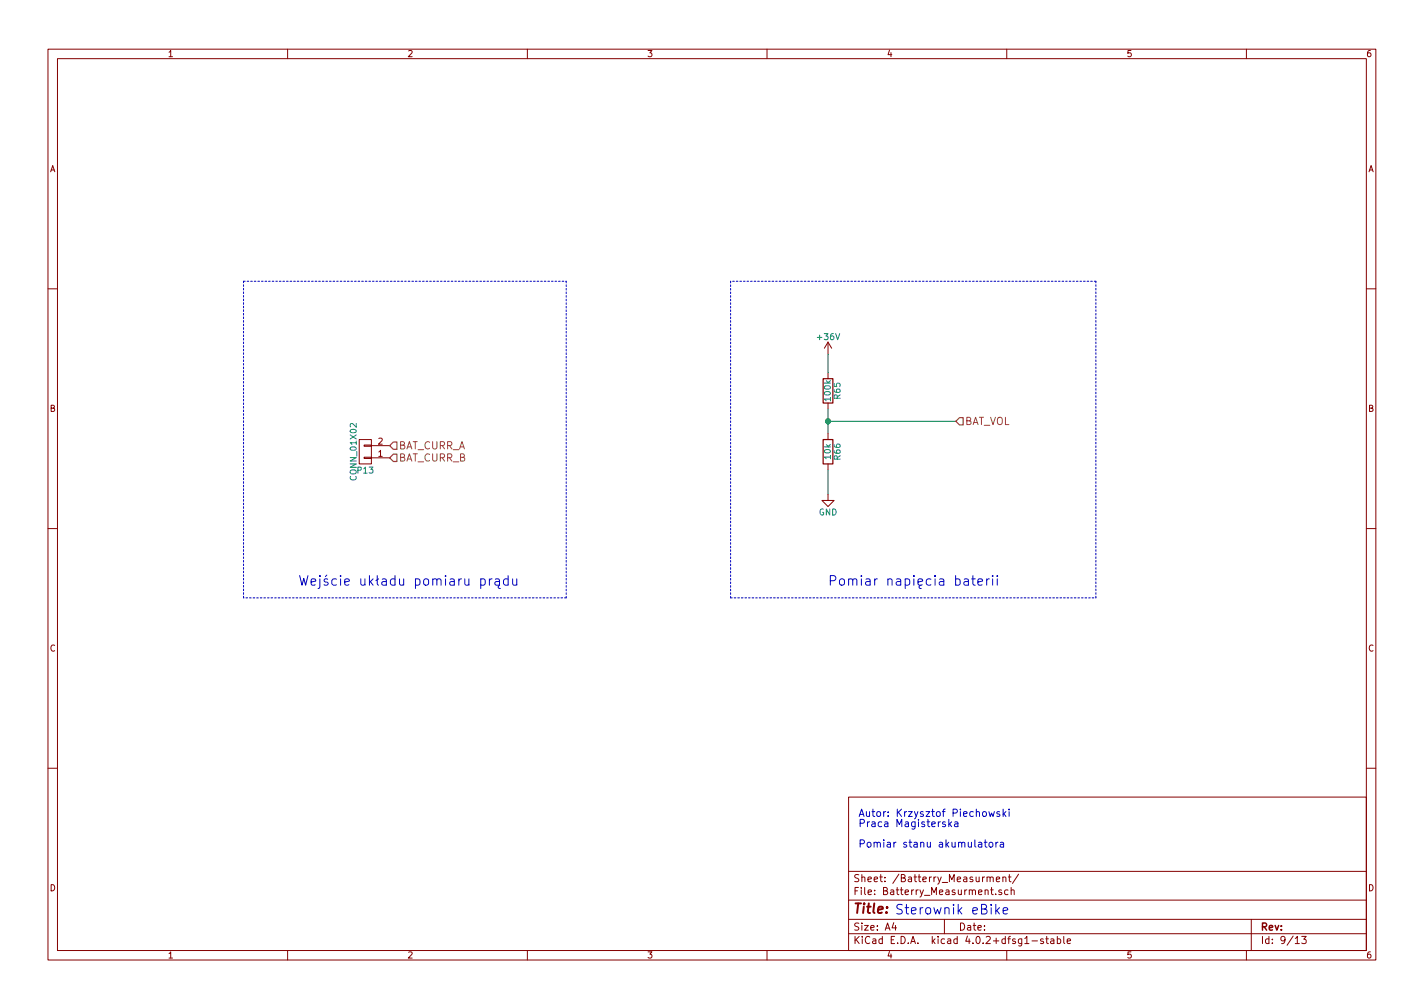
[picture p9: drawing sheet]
<svg xmlns="http://www.w3.org/2000/svg" width="297mm" height="210mm" viewBox="0 0 297 210" stroke-linecap="round" stroke-linejoin="round" font-family="sans-serif">
<g fill="none" stroke="#840000" stroke-width=".21">
<path d="M10 10.3h277v189.9h-277zM12 12.2h273v186.1h-273zM60 10.3v1.9M110 10.3v1.9M160 10.3v1.9M210 10.3v1.9M260 10.3v1.9M10 60.2h2M172.7 71.4l-.7 1.2M172.7 71.4v2.5M172.7 77.7v1.3M172.7 71.4l.8 1.2"/>
<path d="M285 60.2h2M74.9 91.7h2.6v5.1h-2.6zM75.9 92.8h1.6v.3h-1.6zM75.9 95.4h1.6v.2h-1.6zM77.5 95.5h3.8M77.5 93h3.8M172.7 84.1v1.2M172.7 90.4v1.3M172.7 96.8v1.2M10 110.3h2M172.7 103.1v1.3h1.3l-1.3 1.3-1.3-1.3h1.3M285 110.3h2"/>
<path d="M10 160.2h2M177 166.3h108v32h-108zM285 160.2h2M60 198.3v1.9M110 198.3v1.9M160 198.3v1.9M177 194.8h108M177 191.8h108M177 187.8h108M177 181.8h108M186.4 192.5l-.3 1h.9M186.8 193v1"/>
<path d="M197 191.8v3M206.5 183.1l.3-.2 .3 .1 .1 .9M206.6 185.6h.6M206.8 185.1v1.3l.4 .2M207.7 186.5v.1M207.8 183.4l.7-.1v-.3l-.4-.1-.3 .2 .1 .7h.6M208.9 185.7l-.3-.1-.3 .2 .1 .2 .5 .2v.3h-.6M209.2 183.1l.2-.2 .4 .1v.9M209.2 182.9v1M210 198.3v1.9M210.3 185.7l-.5-.1-.3 .3 .1 .6 .2 .1 .5-.1M210.3 182.9h.6"/>
<path d="M210.5 182.4v1.3l.4 .2M210.9 185.7l.2-.1 .4 .1 .1 .9M210.9 185.1v1.5M212.5 182.3l-1.3 2M215.3 196.3h1.1M217.6 195.9l-.3-.1-.3 .2 .1 .3 .5 .1v.3h-.6M218.1 195.8h.6M218.3 195.3v1.3l.4 .2M219.2 195.9h.6v.9M219.8 196.2l-.4 .1-.3 .2 .3 .3 .4-.1M220.5 195.9l.5-.1 .3 .3-.2 .6h-.6M220.5 195.3v1.5"/>
<path d="M221.9 195.3v1.3l.2 .2M222.6 196.3l.7-.1v-.3l-.5-.1-.2 .2 .1 .7h.6M260 198.3v1.9M261 191.8v6.5M270.2 196.8h.8M271.5 195.3h1l-.5 .6 .4 .1v.7l-.2 .1-.7-.1"/>
</g>
<g fill="none" stroke="#0000c2" stroke-width=".21">
<path d="M97 120.7l.1 1.3 .4 .1 .3-.2M97.8 120.7v1.4M100.3 120.8l.5-.1 .3 .2v1a.67 .67 0 0 1-.8 .1M100.3 120.7v2.1M102.1 120.7v1.4M102.6 120.7l-.3 .1-.2 .3M103.3 120.8h.8l.1 1.3-.3 .3 .1 .3 .4 .1M104.2 121.2l-.7 .1a.39 .39 0 0 0-.3 .4 .39 .39 0 0 0 .3 .4l.7-.1M106 120.8a.68 .68 0 0 0-.9 .1v1l.3 .2 .6-.1M106 120.1v2M106.9 120.7l.1 1.3 .5 .1 .3-.2M107.8 120.7v1.4"/>
<path d="M201.1 120.8h.8l.1 1.3M202 121.2l-.7 .1a.39 .39 0 0 0-.3 .4 .39 .39 0 0 0 .3 .4l.7-.1M202.7 120.7h.7M202.9 120.1v1.7l.5 .3M204 121.4l1-.2-.1-.4-.6-.1-.3 .3 .1 1h.8M205.8 120.7v1.4M206.4 120.7l-.4 .1-.2 .3M207.1 120.1v.2M207.1 120.7v1.4M208 120.1v.2M208 120.7v1.4M197.9 170.9v1.5"/>
<path d="M198.1 171.9l.4 .5M198.5 171.4l-.6 .6M199.2 171.5h.5l.1 .9M199.8 171.8l-.6 .1a.3 .3 0 0 0 .1 .5h.5M204.1 175.8h.6l.1 .9M204.8 176l-.7 .2a.3 .3 0 0 0 .2 .5l.5-.1M205.3 175.7h.6M205.5 175.2v1.3l.4 .2M206.3 169.3l.3 1 .2-.7 .3 .7 .3-1M206.4 175.8l.2-.1 .4 .1 .1 .6-.1 .2-.4 .1-.2-.2zM207.7 175.7v1M208.2 175.7l-.5 .3"/>
<path d="M208.5 169.4l-.3-.1-.3 .2 .1 .2 .5 .2v.3h-.6M208.7 175.8h.6v.9M209.2 168.8v1.5M209.3 176l-.6 .2a.3 .3 0 0 0 .1 .5l.5-.1M209.4 169.7l.4 .6M209.8 169.3l-.6 .6M210.5 168.8v.1M210.5 169.3v1M207.7 188.6v2M207.9 189.9l.6 .7M208.5 189.3l-.8 .8M209.2 190l1-.2-.1-.4-.6-.1-.3 .3 .1 .9h.8"/>
</g>
<path d="M171.7 79h2v5.1h-2zM171.7 91.7h2v5.1h-2z" fill="none" stroke="#840000" stroke-width=".25"/>
<path d="M172.7 73.9v3.8M172.7 85.3v5.1M172.7 98v5.1M172.7 87.9h26.7" fill="none" stroke="#008400" stroke-width=".21"/>
<circle cx="172.7" cy="87.9" r=".51" fill="#008400" stroke="#008400" stroke-width=".25"/>
<path d="M82 92.2h.8v1.5h-.8l-.7-.7zM82 94.7h.8v1.6h-.8l-.7-.8zM200.2 87.1h.7v1.5h-.7l-.8-.7z" fill="none" stroke="#848400" stroke-width=".25"/>
<path d="M50.8 58.7h67.3M118.1 58.7v66M152.4 58.7v66M228.6 58.7h-76.2M50.8 124.7v-66M118.1 124.7h-67.3M152.4 124.7h76.2M228.6 124.7v-66" fill="none" stroke="#0000c2" stroke-width=".21" stroke-dasharray=".3 .4"/>
<g font-size="2.8" fill="#0000c2">
<text x="62.2" y="122.2">Wejcie ukadu pomiaru prdu</text>
<text x="172.7" y="122.2">Pomiar napicia baterii</text>
<text x="186.7" y="190.7">Sterownik eBike</text>
</g>
<text font-size="2.8" fill="#840000" x="178" y="190.5">Title:</text>
<g font-size="2.1" fill="#848400">
<text x="201.3" y="88.6">BAT_VOL</text>
<text x="83.2" y="93.7">BAT_CURR_A</text>
<text x="83.2" y="96.3">BAT_CURR_B</text>
</g>
<g font-size="2.1" fill="#0000c2">
<text x="179.1" y="170.4">Autor: Krzysztof Piechowski</text>
<text x="179.1" y="172.5">Praca Magisterska</text>
<text x="179.1" y="176.8">Pomiar stanu akumulatora</text>
</g>
<g font-size="2.1" fill="#840000">
<text x="178" y="184">Sheet: /Batterry_Measurment/</text>
<text x="178" y="186.7">File: Batterry_Measurment.sch</text>
<text x="178" y="196.9">KiCad E.D.A. kicad 4.0.2+dfsg1-stable</text>
<text x="178" y="194.1">Size: A4</text>
<text x="200" y="194.1">Date:</text>
<text x="263" y="194.1">Rev:</text>
<text x="263" y="196.9">Id: 9/13</text>
</g>
<g font-size="1.8" fill="#840000">
<text x="35" y="11.9">1</text>
<text x="85" y="11.9">2</text>
<text x="135" y="11.9">3</text>
<text x="185" y="11.9">4</text>
<text x="235" y="11.9">5</text>
<text x="285" y="11.9">6</text>
<text x="10.4" y="35.9">A</text>
<text x="285.4" y="35.9">A</text>
<text x="10.4" y="85.9">B</text>
<text x="285.4" y="85.9">B</text>
<text x="78.9" y="95.2">1</text>
<text x="78.9" y="92.7">2</text>
<text x="10.4" y="135.9">C</text>
<text x="285.4" y="135.9">C</text>
<text x="10.4" y="185.9">D</text>
<text x="285.4" y="185.9">D</text>
<text x="35" y="199.9">1</text>
<text x="85" y="199.9">2</text>
<text x="135" y="199.9">3</text>
<text x="185" y="199.9">4</text>
<text x="235" y="199.9">5</text>
<text x="285" y="199.9">6</text>
</g>
<g font-size="1.8" fill="#008484">
<text x="170.6" y="70.9">+36V</text>
<text x="173.3" y="83.5" transform="rotate(-90 173.3 83.5)">100k</text>
<text x="175.3" y="83.2" transform="rotate(-90 175.3 83.2)">R65</text>
<text x="173.3" y="95.7" transform="rotate(-90 173.3 95.7)">10k</text>
<text x="175.3" y="95.9" transform="rotate(-90 175.3 95.9)">R66</text>
<text x="74.4" y="99.9" transform="rotate(-90 74.4 99.9)">CONN_01X02</text>
<text x="74.6" y="98.7">P13</text>
<text x="170.8" y="107.5">GND</text>
</g>
</svg>
